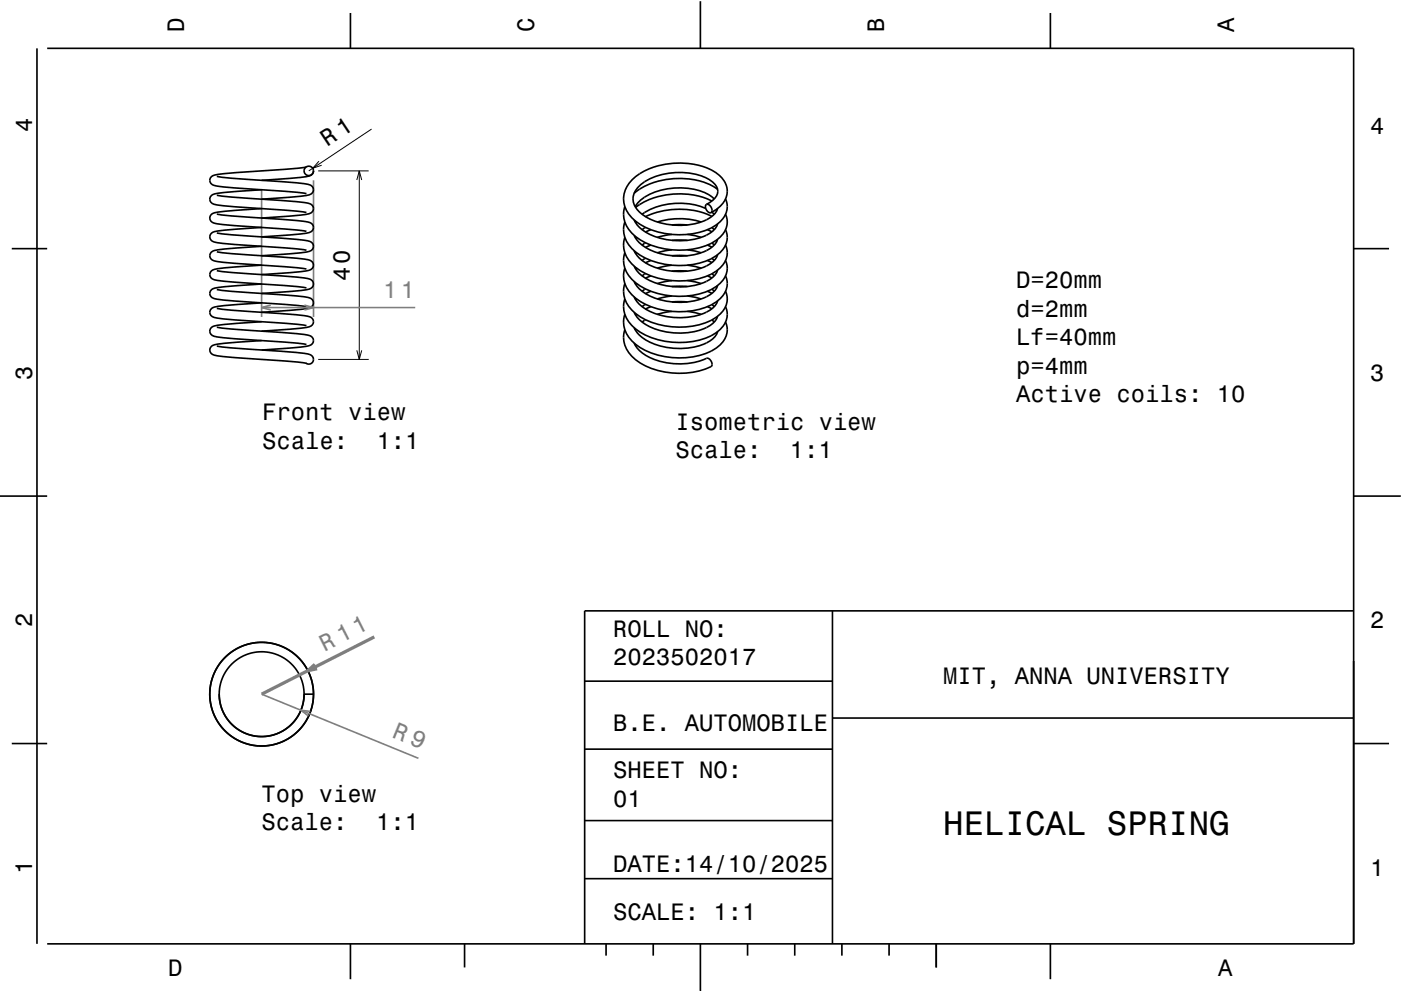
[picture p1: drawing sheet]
<svg xmlns="http://www.w3.org/2000/svg" width="297mm" height="210mm" viewBox="0 0 297 210" stroke-linecap="round" stroke-linejoin="round" font-family="sans-serif">
<g fill="none" stroke="#000" stroke-width=".35">
<path d="M7.8 10.3v190M10 10.3h277v190h-277M74.3 2.8v7.5M148.5 .3v10M222.7 2.8v7.5M46 37.4a120.5 120.5 0 0 0 13.5 1.1 24.5 24.5 0 0 1 6.2 .7 1.09 1.09 0 0 1 .8 1.2 1.09 1.09 0 0 1-1 .9 56.7 56.7 0 0 1-10 1M64.9 35.5a72.3 72.3 0 0 1-9.7 .8 63.7 63.7 0 0 0-9.7 .8 1.11 1.11 0 0 0-1 1.1 1.11 1.11 0 0 0 .9 1.1 54.7 54.7 0 0 0 9.4 .9 71.5 71.5 0 0 1 10.2 .9M66.5 36.3a1.36 1.36 0 0 1-1.6 1.2l-9.4 .8M2.5 52.8h7.5M46 57.4a123 123 0 0 0 13.5 1.1 25.1 25.1 0 0 1 6.2 .7 1.09 1.09 0 0 1 .8 1.2 1.09 1.09 0 0 1-1 .9 56.7 56.7 0 0 1-10 1M46 53.4a123 123 0 0 0 13.5 1.1 25.1 25.1 0 0 1 6.2 .7 1.09 1.09 0 0 1 .8 1.2 1.09 1.09 0 0 1-1 .9 56.7 56.7 0 0 1-10 1M46 49.4a123 123 0 0 0 13.5 1.1 25.1 25.1 0 0 1 6.2 .7 1.09 1.09 0 0 1 .8 1.2 1.09 1.09 0 0 1-1 .9 56.7 56.7 0 0 1-10 1"/>
<path d="M46 45.4a123 123 0 0 0 13.5 1.1 24.6 24.6 0 0 1 6.2 .7 1.09 1.09 0 0 1 .8 1.2 1.09 1.09 0 0 1-1 .9 56.7 56.7 0 0 1-10 1M46 41.4a123.7 123.7 0 0 0 13.5 1.1 24.5 24.5 0 0 1 6.2 .7 1.09 1.09 0 0 1 .8 1.2 1.09 1.09 0 0 1-1 .9 56.7 56.7 0 0 1-10 1M55.5 56.3a67.4 67.4 0 0 0-10 .8 1.11 1.11 0 0 0-1 1.1 1.11 1.11 0 0 0 .9 1.1 55 55 0 0 0 9.4 .9 71.1 71.1 0 0 1 10.2 .9M55.5 52.3a67.4 67.4 0 0 0-10 .8 1.11 1.11 0 0 0-1 1.1 1.11 1.11 0 0 0 .9 1.1 55 55 0 0 0 9.4 .9 71.1 71.1 0 0 1 10.2 .9M55.5 48.3a69.3 69.3 0 0 0-10 .8 1.11 1.11 0 0 0-1 1.1 1.11 1.11 0 0 0 .9 1.1 55 55 0 0 0 9.4 .9 73.3 73.3 0 0 1 10.2 .9M55.5 44.3a67.8 67.8 0 0 0-10 .8 1.11 1.11 0 0 0-1 1.1 1.11 1.11 0 0 0 .9 1.1 55 55 0 0 0 9.4 .9 73.3 73.3 0 0 1 10.2 .9M55.5 40.3a67.4 67.4 0 0 0-10 .8 1.11 1.11 0 0 0-1 1.1 1.11 1.11 0 0 0 .9 1.1 56.2 56.2 0 0 0 9.4 .9 73.3 73.3 0 0 1 10.2 .9M132.5 56.9l-.1 .2a5.5 5.5 0 0 0 2.4 6.2 16 16 0 0 0 17.1 .7 4.4 4.4 0 0 0 1.9-5.5M132.5 53.6l-.1 .3a5.5 5.5 0 0 0 2.4 6.1 16 16 0 0 0 17.1 .7 4.4 4.4 0 0 0 1.9-5.4M132.5 50.4l-.1 .2a5.5 5.5 0 0 0 2.4 6.1 16 16 0 0 0 17.1 .8 4.4 4.4 0 0 0 1.9-5.5M132.5 47.1l-.1 .2a5.5 5.5 0 0 0 2.4 6.2 16 16 0 0 0 17.1 .7 4.4 4.4 0 0 0 1.9-5.5M132.5 43.8l-.1 .3a5.5 5.5 0 0 0 2.4 6.1 16 16 0 0 0 17.1 .7 4.4 4.4 0 0 0 1.9-5.4"/>
<path d="M134.4 59.7a7.8 7.8 0 0 0 5.5 3.9 13 13 0 0 0 11.2-1.5l.5-.5 .6-1M134.4 56.5a7.8 7.8 0 0 0 5.5 3.8 13 13 0 0 0 11.2-1.5l.5-.5 .6-1M134.4 53.2a7.8 7.8 0 0 0 5.5 3.9 13 13 0 0 0 11.2-1.5l.5-.5 .6-1.1M134.4 49.9a7.8 7.8 0 0 0 5.5 3.9 13 13 0 0 0 11.2-1.5l.5-.5 .6-1M134.4 46.7a7.8 7.8 0 0 0 5.5 3.8 13 13 0 0 0 11.2-1.5l.9-1 .2-.5M134.8 60l-.1 .2M134.8 56.7l-.1 .2M134.8 53.5l-.1 .1M134.8 50.2l-.1 .2M134.8 46.9l-.1 .2M135 56.9l-.2 .2M135 53.6l-.2 .2"/>
<path d="M135 50.4l-.2 .1M135 47.1l-.2 .2M136.8 58l-.7 .5M136.8 54.8l-.7 .5M136.8 51.5l-.7 .5M136.8 48.2l-.7 .5M138 58.5l-1.2 .5M138 55.3l-1.2 .5M138 52l-1.2 .5M138 48.7l-1.2 .5M142.4 59.5l-3 .7M142.4 56.3l-3 .6"/>
<path d="M142.4 53l-3 .6M142.4 49.7l-3 .7M142.4 57.5h3.3M142.4 51h3.3M142.4 47.7h3.3M145.7 59.5l3 .7M145.7 56.3l3 .6M145.7 53l3 .6M145.7 49.7l3 .7M145.7 54.3h-3.3M148.7 47.1a15.4 15.4 0 0 0-9.3 0M149.6 44.2a14.2 14.2 0 0 0-13.5 1.3"/>
<path d="M149.8 43.4a1.15 1.15 0 0 0 1 1.7M149.8 43.4a1.16 1.16 0 0 1 1 1.7M149.8 43.4a3.3 3.3 0 0 0 2.3-3.3 5 5 0 0 0-3.4-2.8 14.4 14.4 0 0 0-12.8 1.9 3.6 3.6 0 0 0-.3 5.8 14.1 14.1 0 0 0 14.2 1.6 4.3 4.3 0 0 0 2.4-2.4M150 58.5l.9 .5M150 55.3l.9 .4M150 52l.9 .4M150 48.7l.9 .5M150.9 45.9a16.8 16.8 0 0 0-14.1 .1M150.9 42.7a16 16 0 0 0-16.1 1.3M150.9 58.1l.5 .4M150.9 54.8l.5 .5M150.9 51.6l.5 .4"/>
<path d="M150.9 48.3l.5 .4M150.9 45l.5 .5M151.4 42.2a11.1 11.1 0 0 0-8.5-2.3 10.7 10.7 0 0 0-8.1 3.7l-.1 .2M152.2 40.2a15.7 15.7 0 0 0-17.8 .8M153.8 42.2a4.3 4.3 0 0 1-1.9 5.5 15.9 15.9 0 0 1-17.1-.8 5.6 5.6 0 0 1 0-9.4 16.1 16.1 0 0 1 17-.9 4.4 4.4 0 0 1 .1 7.8l-1.1 .7M287 52.8h7.5M46 73.4a123 123 0 0 0 13.5 1.1 24.6 24.6 0 0 1 6.2 .7 1.02 1.02 0 0 1 .7 1.5 1.02 1.02 0 0 1-1.5 .4M46 69.4a123.7 123.7 0 0 0 13.5 1.1 24.5 24.5 0 0 1 6.2 .7 1.09 1.09 0 0 1 .8 1.2 1.09 1.09 0 0 1-1 .9 56.7 56.7 0 0 1-10 1M46 65.4a120.5 120.5 0 0 0 13.5 1.1 24.5 24.5 0 0 1 6.2 .7 1.09 1.09 0 0 1 .8 1.2 1.09 1.09 0 0 1-1 .9 58 58 0 0 1-10 1M46 61.4a123 123 0 0 0 13.5 1.1 24.5 24.5 0 0 1 6.2 .7 1.09 1.09 0 0 1 .8 1.2 1.09 1.09 0 0 1-1 .9 58.3 58.3 0 0 1-10 1M55.5 72.3a67.8 67.8 0 0 0-10 .8 1.11 1.11 0 0 0-1 1.1 1.11 1.11 0 0 0 .9 1.1 55 55 0 0 0 9.4 .9 73.3 73.3 0 0 1 10.2 .9M55.5 68.3a67.4 67.4 0 0 0-10 .8 1.11 1.11 0 0 0-1 1.1 1.11 1.11 0 0 0 .9 1.1 56.2 56.2 0 0 0 9.4 .9 73.3 73.3 0 0 1 10.2 .9"/>
<path d="M55.5 64.3a67.4 67.4 0 0 0-10 .8 1.11 1.11 0 0 0-1 1.1 1.11 1.11 0 0 0 .9 1.1 54.7 54.7 0 0 0 9.4 .9 71.5 71.5 0 0 1 10.2 .9M55.5 60.3a67.4 67.4 0 0 0-10 .8 1.11 1.11 0 0 0-1 1.1 1.11 1.11 0 0 0 .9 1.1 54.7 54.7 0 0 0 9.4 .9 71.5 71.5 0 0 1 10.2 .9M132.5 70l-.1 .2a5.5 5.5 0 0 0 2.4 6.1 16.3 16.3 0 0 0 16.1 1.4 1.23 1.23 0 0 0-1.1-1.7 14.5 14.5 0 0 1-13.6-1.1 5.2 5.2 0 0 1-1.8-2.1M132.5 66.7l-.1 .2a5.5 5.5 0 0 0 2.4 6.2 16 16 0 0 0 17.1 .7 4.4 4.4 0 0 0 1.9-5.5M132.5 63.4l-.1 .3a5.5 5.5 0 0 0 2.4 6.1 16 16 0 0 0 17.1 .7 4.4 4.4 0 0 0 1.9-5.4M132.5 60.2l-.1 .2a5.5 5.5 0 0 0 2.4 6.1 16 16 0 0 0 17.1 .8 4.4 4.4 0 0 0 1.9-5.5M134.4 69.5a7.8 7.8 0 0 0 5.5 3.9 13 13 0 0 0 11.2-1.5l.5-.5 .6-1M134.4 66.3a7.8 7.8 0 0 0 5.5 3.8 13 13 0 0 0 11.2-1.5l.5-.5 .6-1M134.4 63a7.8 7.8 0 0 0 5.5 3.9 13 13 0 0 0 11.2-1.5l.9-1 .2-.6M134.8 69.8l-.1 .2M134.8 66.5l-.1 .2M134.8 63.3l-.1 .1"/>
<path d="M135 66.7l-.2 .2M135 63.4l-.2 .2M135 60.2l-.2 .1M136.8 67.8l-.7 .5M136.8 64.6l-.7 .5M136.8 61.3l-.7 .5M138 65.1l-1.2 .5M138 61.8l-1.2 .5M142.4 66.1l-3 .6M142.4 62.8l-3 .6M142.4 64.1h3.3M142.4 60.8h3.3"/>
<path d="M145.7 66.1l3 .6M145.7 62.8l3 .6M150 65.1l.9 .4M150 61.8l.9 .4M150.9 67.9l.5 .4M150.9 64.6l.5 .5M150.9 61.4l.5 .4M0 105.3h10M287 105.3h10M176.5 129.6v70.7M287 129.6h-163v70.7M2.5 157.8h7.5"/>
<path d="M46.5 147.3a9 9 0 0 0 9 9 9 9 0 0 0 9-9h2M124 144.5h52.5M124 158.9h52.5M176.5 152.3h110.5M287 157.8h7.5M124 174.1h52.5M124 186.4h52.5M74.3 200.3v7.5M98.5 200.3v5M128.5 200.3v2.5M138.5 200.3v2.5M148.5 200.3v10"/>
<path d="M158.5 200.3v2.5M168.5 200.3v2.5M178.5 200.3v2.5M188.5 200.3v2.5M198.5 200.3v5M222.7 200.3v7.5"/>
<circle cx="65.5" cy="36.3" r="1"/>
<circle cx="55.5" cy="147.3" r="9"/>
<circle cx="55.5" cy="147.3" r="11"/>
</g>
<path d="M67.5 36.3h10.7M67.6 34.2l-1.3 1.5 1.9-.6M75.7 38.2l.5-1.9 .5 1.9M76.2 36.3v40M78.8 27.4l-13.3 8.9M67.5 76.3h10.7M75.7 74.3l.5 2 .5-2" fill="none" stroke="#000" stroke-width=".21"/>
<path d="M66.5 38.3v29M55.5 40.3v27M55.5 65.3h32.5M57.4 64.7l-1.9 .6 1.9 .5M64.5 64.7l2 .6-2 .5M55.5 147.3l33.2 13.6M65.8 150.9l-2-.2 1.6 1.2" fill="none" stroke="#808080" stroke-width=".35"/>
<path d="M79.4 135.1l-23.9 12.2M66.8 141l-1.5 1.3 1.9-.4" fill="none" stroke="#808080" stroke-width=".7" stroke-linecap="butt"/>
<text font-size="7.2" x="200" y="177.2">HELICAL SPRING</text>
<text font-size="5.1" fill="#808080" x="82.9" y="156.4" transform="rotate(22 82.9 156.4)">R 9</text>
<g font-size="5">
<text x="39" y="6.8" transform="rotate(-90 39 6.8)">D</text>
<text x="113.2" y="6.8" transform="rotate(-90 113.2 6.8)">C</text>
<text x="187.4" y="6.8" transform="rotate(-90 187.4 6.8)">B</text>
<text x="261.6" y="6.8" transform="rotate(-90 261.6 6.8)">A</text>
<text x="6.8" y="28" transform="rotate(-90 6.8 28)">4</text>
<text x="290.5" y="28.3">4</text>
<text x="69.4" y="31.3" transform="rotate(-34 69.4 31.3)">R 1</text>
<text x="74.2" y="59.6" transform="rotate(-90 74.2 59.6)">40</text>
<text x="215.5" y="61.1">D=20mm</text>
<text x="215.5" y="67.2">d=2mm</text>
<text x="215.5" y="73.2">Lf=40mm</text>
<text x="6.8" y="80.5" transform="rotate(-90 6.8 80.5)">3</text>
<text x="215.5" y="79.3">p=4mm</text>
<text x="290.5" y="80.8">3</text>
<text x="55.6" y="89.1">Front view</text>
<text x="215.5" y="85.3">Active coils: 10</text>
<text x="55.6" y="95.2">Scale:</text>
<text x="79.9" y="95.2">1:1</text>
<text x="143.2" y="91.2">Isometric view</text>
<text x="143.2" y="97.2">Scale:</text>
<text x="167.5" y="97.2">1:1</text>
<text x="6.8" y="133" transform="rotate(-90 6.8 133)">2</text>
<text x="130" y="135.1">ROLL NO:</text>
<text x="290.5" y="133.3">2</text>
<text x="130" y="141.2">2023502017</text>
<text x="200" y="145.1">MIT, ANNA UNIVERSITY</text>
<text x="130" y="155.1">B.E. AUTOMOBILE</text>
<text x="130" y="165.1">SHEET NO:</text>
<text x="55.5" y="170.1">Top view</text>
<text x="130" y="171.2">01</text>
<text x="55.5" y="176.2">Scale:</text>
<text x="79.8" y="176.2">1:1</text>
<text x="6.8" y="185.5" transform="rotate(-90 6.8 185.5)">1</text>
<text x="130" y="185.1">DATE:14/10/2025</text>
<text x="290.5" y="185.8">1</text>
<text x="130" y="195.1">SCALE: 1:1</text>
<text x="35.7" y="207.1">D</text>
<text x="258.3" y="207.1">A</text>
</g>
<g font-size="5" fill="#808080">
<text x="81.3" y="63.3">11</text>
<text x="68.8" y="138.2" transform="rotate(-27 68.8 138.2)">R 11</text>
</g>
</svg>
